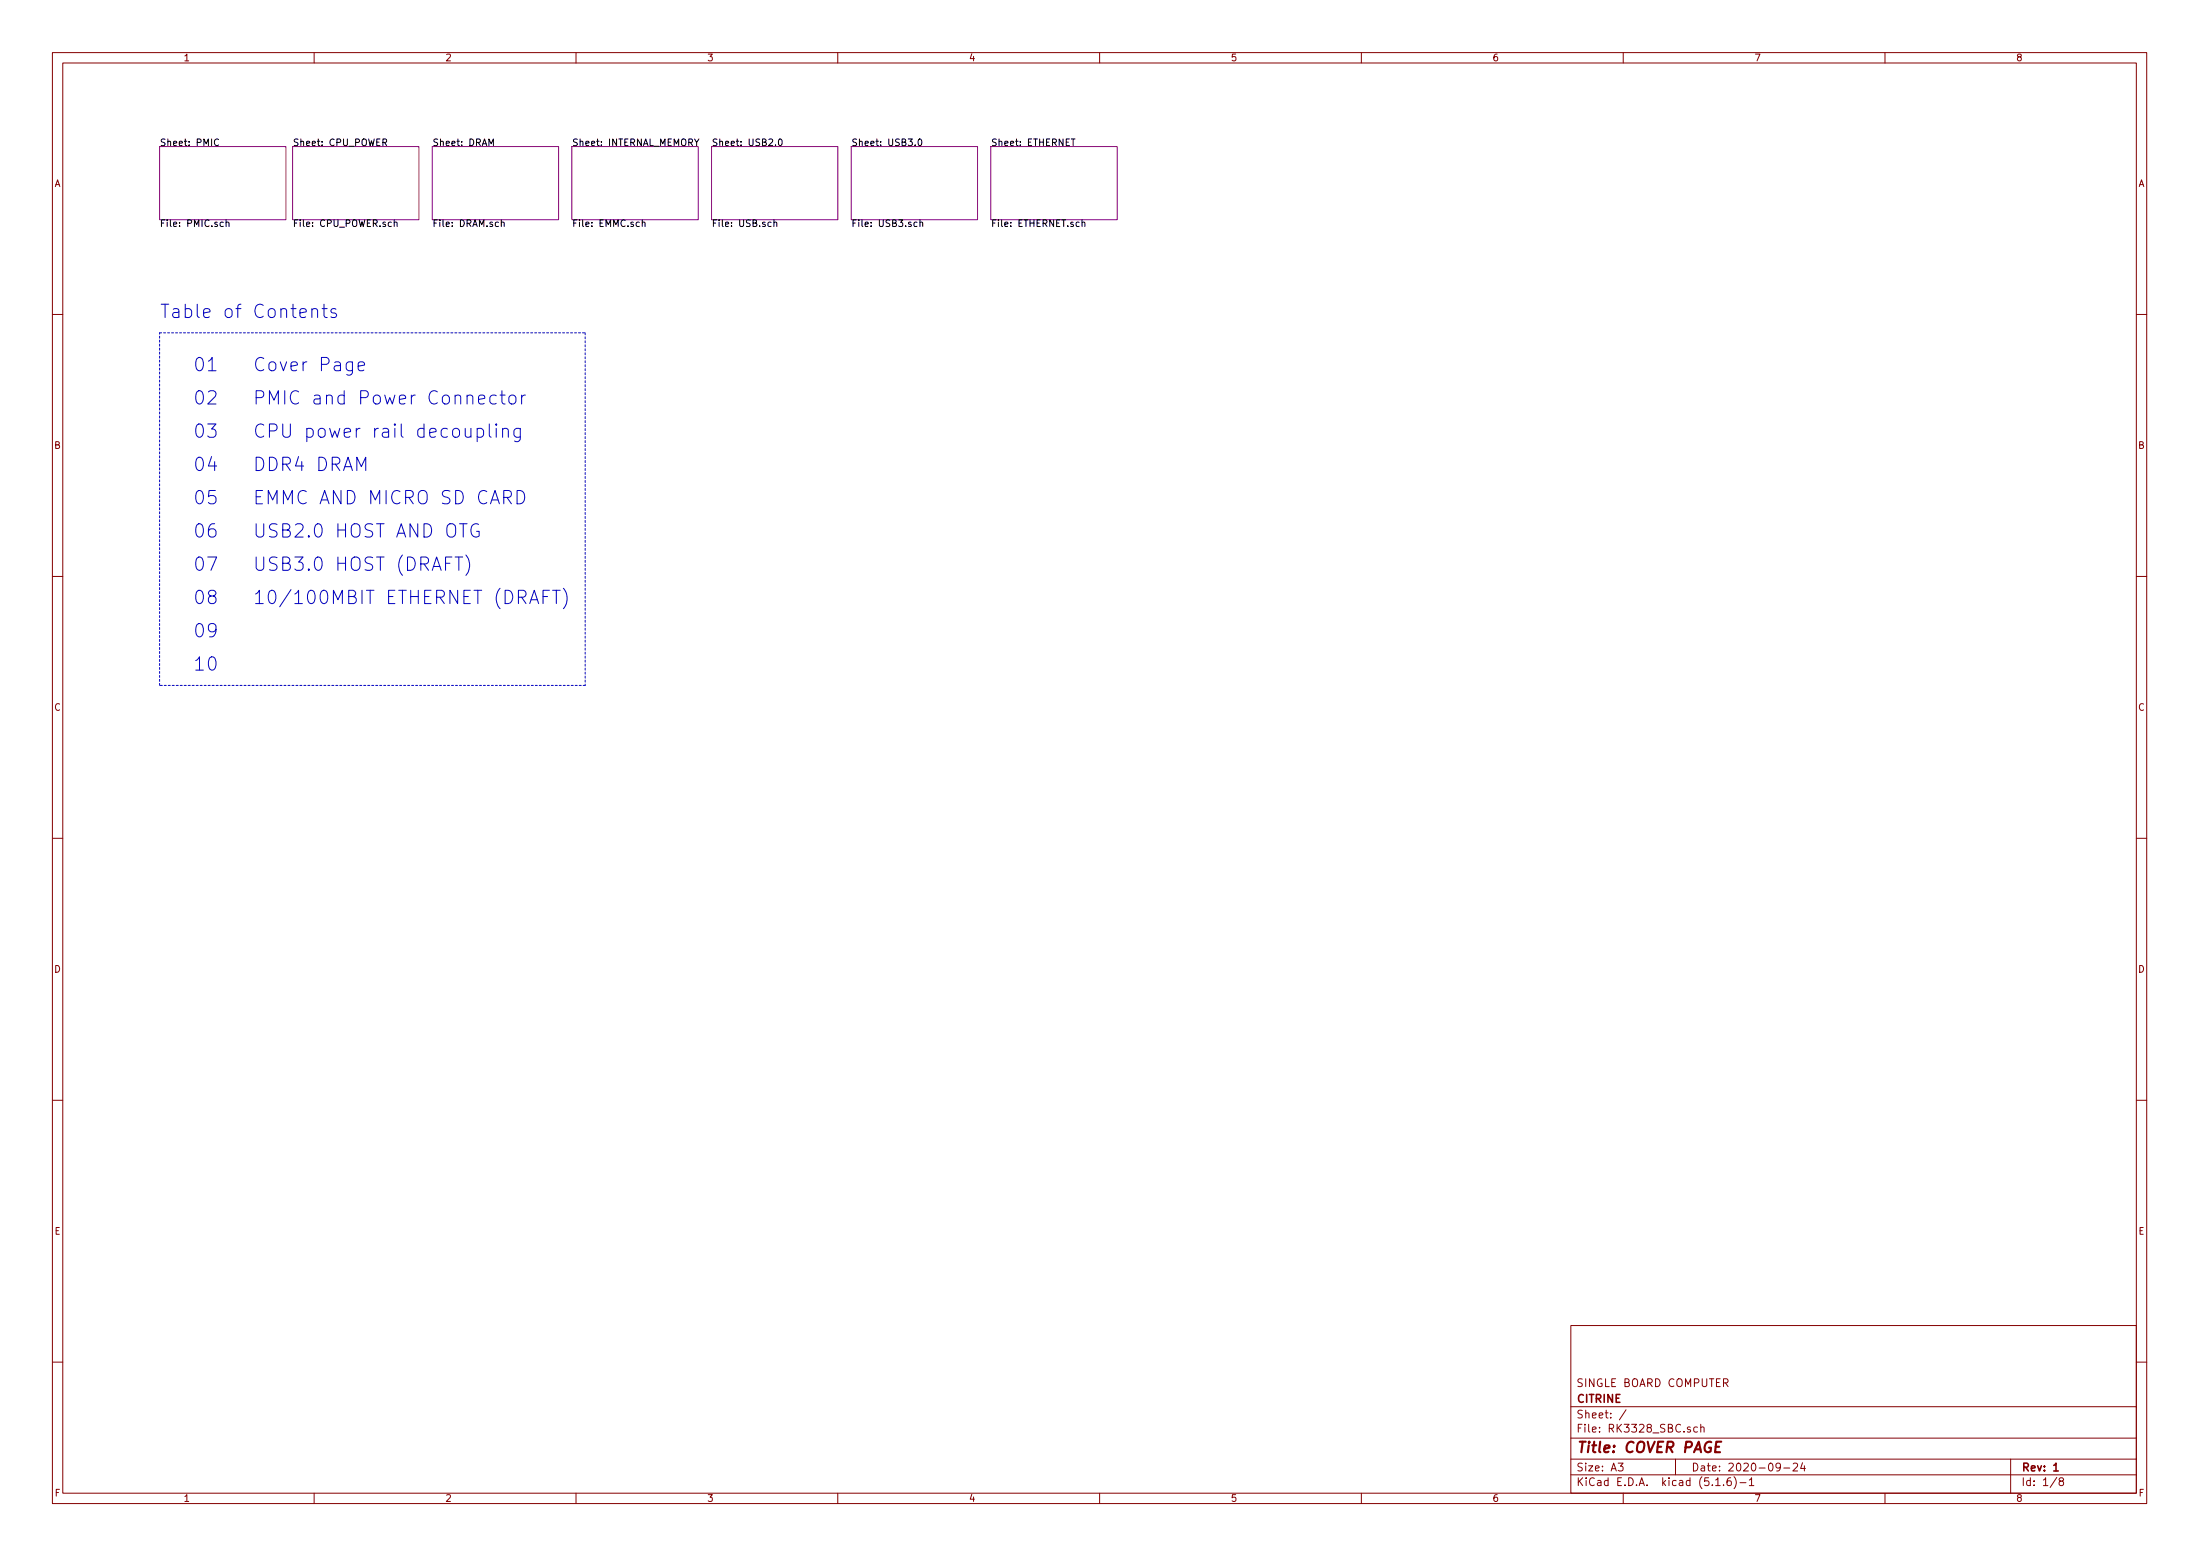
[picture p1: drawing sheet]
<svg xmlns="http://www.w3.org/2000/svg" width="420mm" height="297mm" viewBox="0 0 420 297" stroke-linecap="round" stroke-linejoin="round" font-family="sans-serif">
<g fill="none" stroke="#840000" stroke-width=".19">
<path d="M10 10h400v277h-400zM12 12h396v273.1h-396zM60 10v2M110 10v2M160 10v2M210 10v2M260 10v2M310 10v2M360 10v2M10 60h2M408 60h2M10 110h2"/>
<path d="M408 110h2M10 160h2M408 160h2M10 210h2M408 210h2M300 253h108v32.1h-108zM10 260h2M300 278.5h108M300 274.5h108M300 268.5h108M309 279.3h1l-.5 .6 .4 .1v.7l-.2 .1-.7-.1M310.5 269.1l-1.2 2"/>
<path d="M320 278.5v3M324.2 272.5l-.5-.1-.2 .3 .1 .6h.6M324.8 272.5l.2-.1 .4 .1 .1 .9M324.8 271.9v1.5M329.2 264l.7-.1 .1-.2-.1-.4-.7-.1v1.5M329.5 264l.5 .7M340 279.9l-.2 .3h-.5l-.1-.3 .1-.5 .5-.1 .2 .2a1.19 1.19 0 0 1-.2 1.2l-.5 .1M342.5 279.5l.5-.2 .3 .2v.2l-.9 1.1h.9M344.2 279.2l-.3 1.1h.9M344.6 279.8v1M384 278.5v6.6M408 260h2"/>
<path d="M60 285.1v1.9M110 285.1v1.9M160 285.1v1.9M210 285.1v1.9M260 285.1v1.9M300 281.5h108M310 285.1v1.9M327.7 283.6h.8M329.2 283.5v.1M330.5 282.1a.59 .59 0 0 0-.7 .6l.1 .8 .5 .1 .2-.1 .1-.5-.2-.3h-.4l-.3 .3M331.2 281.9a1.71 1.71 0 0 1 0 2.3M332.3 283h1.2"/>
<path d="M334.1 282.5l.4-.4v1.5M334.1 283.6h.8M340.7 280.2h1.1M360 285.1v1.9M392.8 282l-1.3 2M393.5 282.7l-.3-.3 .3-.3h.3l.3 .3-.1 .2-.6 .2-.2 .2 .1 .5 .2 .1h.3l.3-.3v-.3l-.3-.3"/>
</g>
<path d="M392.2 279.7l.5-.4v1.5M392.2 280.8h.9" fill="none" stroke="#840000" stroke-width=".3"/>
<path d="M327.7 276.2h.6M328.7 275.2h-.9l-.3 2h1" fill="none" stroke="#840000" stroke-width=".41"/>
<path d="M30.5 28h24.1v13.9h-24.1zM55.9 28h24.1v13.9h-24.1zM82.5 28h24.2v13.9h-24.2zM109.2 28h24.1v13.9h-24.1zM135.9 28h24.1v13.9h-24.1zM162.6 28h24.1v13.9h-24.1zM189.2 28h24.2v13.9h-24.2z" fill="none" stroke="#840084" stroke-width=".19"/>
<g fill="none" stroke="#000" stroke-width=".19">
<path d="M41.7 26.7a.6 .6 0 0 0-.8 .4 .6 .6 0 0 0 .6 .7l.2-.1M73.1 27.2l.6-.1 .1-.4-.7-.2v1.3M73.4 27.2l.4 .6M93.4 27.8v-1.3l.4 .9 .4-.9v1.3M132.6 26.5l.4 .7 .5-.7M148.1 27.7v.1M148.8 26.7l.1-.2a.67 .67 0 0 1 .5 .7 .67 .67 0 0 1-.5 .6l-.2-.5zM174.8 27.7v.1M175.4 26.7l.2-.2a.67 .67 0 0 1 .5 .7 .67 .67 0 0 1-.5 .6l-.3-.5zM204.6 26.5h.7M42.6 42.5l-.3-.1-.3 .2 .2 .6h.4M43.2 42.5l.2-.1 .3 .1v.7"/>
<path d="M43.2 42v1.2M75.3 42.5h.5v.7M75.3 42v1.2M95.7 42.5l.2-.1 .3 .1 .1 .7M95.7 42v1.2M122.7 42.5l.1-.1 .3 .1 .1 .7M122.7 42v1.2M147.3 42.5l-.4-.1-.2 .2 .1 .6h.5M147.8 42.5l.2-.1 .3 .1 .1 .7M147.8 42v1.2M175.1 42.5l-.3-.1-.3 .2 .2 .6h.4M175.7 42.5l.2-.1 .3 .1v.7"/>
<path d="M175.7 42v1.2M206.7 42.5l.1-.1 .3 .1 .1 .7M206.7 42v1.2"/>
</g>
<path d="M30.5 63.5h81.3M111.8 63.5v67.3M30.5 130.8v-67.3M111.8 130.8h-81.3" fill="none" stroke="#0000c2" stroke-width=".19" stroke-dasharray=".4 .4"/>
<g fill="none" stroke="#0000c2" stroke-width=".19">
<path d="M59.6 59.2a.63 .63 0 0 1 1.1 .1v1.3M59.6 58.9v1.7M61.5 58.9h1M61.9 58.1v2.1l.1 .3 .5 .1M64.2 59a.6 .6 0 0 0-1 .3l.1 .4 .6 .1 .4 .3-.1 .4-.3 .1-.7-.1M68.4 69.9l1.2-.2-.1-.5-.7-.1-.4 .3v1l.1 .2 .3 .2 .7-.2M94.8 75.6l-.7-.2-.6 .5v.7l.3 .4 .3 .1 .7-.1M95.5 75.4h1M95.9 74.6v2.1l.1 .3 .5 .1M97.3 75.7a.69 .69 0 0 1 .7-.3 .69 .69 0 0 1 .5 .5v.7a.7 .7 0 0 1-.6 .6 .7 .7 0 0 1-.7-.6v-.7zM99.6 75.4v1.7M100.3 75.4a.64 .64 0 0 0-.7 .5"/>
<path d="M91.1 81.9l.8-.1 .5 .5v.7l-.3 .3-.2 .2-.8-.2M93.4 80.9v2.2l.1 .2 .3 .2M94.8 80.9l-.2 .2 .2 .1 .1-.1-.1-.2v.3M94.8 81.8v1.7M96 82a.63 .63 0 0 1 1.1 .1v1.4M96 81.8v1.7M98.8 93.6a1.33 1.33 0 0 1 1.4 .9 1.33 1.33 0 0 1-.5 1.5l-.9 .2zM99.4 81.8v2a.71 .71 0 0 1-1.1 .4M99.4 81.9l-.8-.1-.5 .5v.7l.3 .3 .2 .2 .8-.2M86.9 106.3h1.5M87.6 106.3v2.6M89 106a2.98 2.98 0 0 1 0 3.8"/>
<path d="M91.4 100.1a1.04 1.04 0 0 0-1.2 .2 1.04 1.04 0 0 0-.3 1.1 .95 .95 0 0 0 .5 1 .95 .95 0 0 0 1.1-.1v-.9h-.5M103.7 113.9h.9M104.9 112.7h-1.2v2.5M105.5 112.7h1.5M106.2 112.7v2.5M107.6 112.3a2.98 2.98 0 0 1 0 3.9"/>
</g>
<g font-size="3.5" fill="#0000c2">
<text x="30.5" y="60.7">Table of Contents</text>
<text x="36.8" y="70.9">01</text>
<text x="48.3" y="70.9">Cover Page</text>
<text x="36.8" y="77.3">02</text>
<text x="48.3" y="77.3">PMIC and Power Connector</text>
<text x="36.8" y="83.6">03</text>
<text x="48.3" y="83.6">CPU power rail decoupling</text>
<text x="36.8" y="90">04</text>
<text x="48.3" y="90">DDR4 DRAM</text>
<text x="36.8" y="96.3">05</text>
<text x="48.3" y="96.3">EMMC AND MICRO SD CARD</text>
<text x="36.8" y="102.7">06</text>
<text x="48.3" y="102.7">USB2.0 HOST AND OTG</text>
<text x="36.8" y="109">07</text>
<text x="48.3" y="109">USB3.0 HOST (DRAFT)</text>
<text x="36.8" y="115.4">08</text>
<text x="48.3" y="115.4">10/100MBIT ETHERNET (DRAFT)</text>
<text x="36.8" y="121.7">09</text>
<text x="36.8" y="128.1">10</text>
</g>
<text font-size="2.8" fill="#840000" x="301" y="277.3">Title: COVER PAGE</text>
<g font-size="2.1" fill="#840000">
<text x="301" y="267.8">CITRINE</text>
<text x="301" y="264.8">SINGLE BOARD COMPUTER</text>
<text x="301" y="273.5">File: RK3328_SBC.sch</text>
<text x="301" y="270.8">Sheet: /</text>
<text x="301" y="280.9">Size: A3</text>
<text x="323" y="280.9">Date: 2020-09-24</text>
<text x="386" y="280.9">Rev: 1</text>
<text x="301" y="283.7">KiCad E.D.A. kicad (5.1.6)-1</text>
<text x="386" y="283.7">Id: 1/8</text>
</g>
<g font-size="1.8" fill="#840000">
<text x="35" y="11.7">1</text>
<text x="85" y="11.7">2</text>
<text x="135" y="11.7">3</text>
<text x="185" y="11.7">4</text>
<text x="235" y="11.7">5</text>
<text x="285" y="11.7">6</text>
<text x="335" y="11.7">7</text>
<text x="385" y="11.7">8</text>
<text x="10.4" y="35.7">A</text>
<text x="408.4" y="35.7">A</text>
<text x="10.4" y="85.7">B</text>
<text x="408.4" y="85.7">B</text>
<text x="10.4" y="135.7">C</text>
<text x="408.4" y="135.7">C</text>
<text x="10.4" y="185.7">D</text>
<text x="408.4" y="185.7">D</text>
<text x="10.4" y="235.7">E</text>
<text x="408.4" y="235.7">E</text>
<text x="10.5" y="285.7">F</text>
<text x="35" y="286.7">1</text>
<text x="85" y="286.7">2</text>
<text x="135" y="286.7">3</text>
<text x="185" y="286.7">4</text>
<text x="235" y="286.7">5</text>
<text x="285" y="286.7">6</text>
<text x="335" y="286.7">7</text>
<text x="385" y="286.7">8</text>
<text x="408.5" y="285.7">F</text>
</g>
<g font-size="1.8">
<text x="30.5" y="27.9">Sheet: PMIC</text>
<text x="55.9" y="27.9">Sheet: CPU_POWER</text>
<text x="82.5" y="27.9">Sheet: DRAM</text>
<text x="109.2" y="27.9">Sheet: INTERNAL_MEMORY</text>
<text x="135.9" y="27.9">Sheet: USB2.0</text>
<text x="162.6" y="27.9">Sheet: USB3.0</text>
<text x="189.2" y="27.9">Sheet: ETHERNET</text>
<text x="30.5" y="43.3">File: PMIC.sch</text>
<text x="55.9" y="43.3">File: CPU_POWER.sch</text>
<text x="82.5" y="43.3">File: DRAM.sch</text>
<text x="109.2" y="43.3">File: EMMC.sch</text>
<text x="135.9" y="43.3">File: USB.sch</text>
<text x="162.6" y="43.3">File: USB3.sch</text>
<text x="189.2" y="43.3">File: ETHERNET.sch</text>
</g>
</svg>
